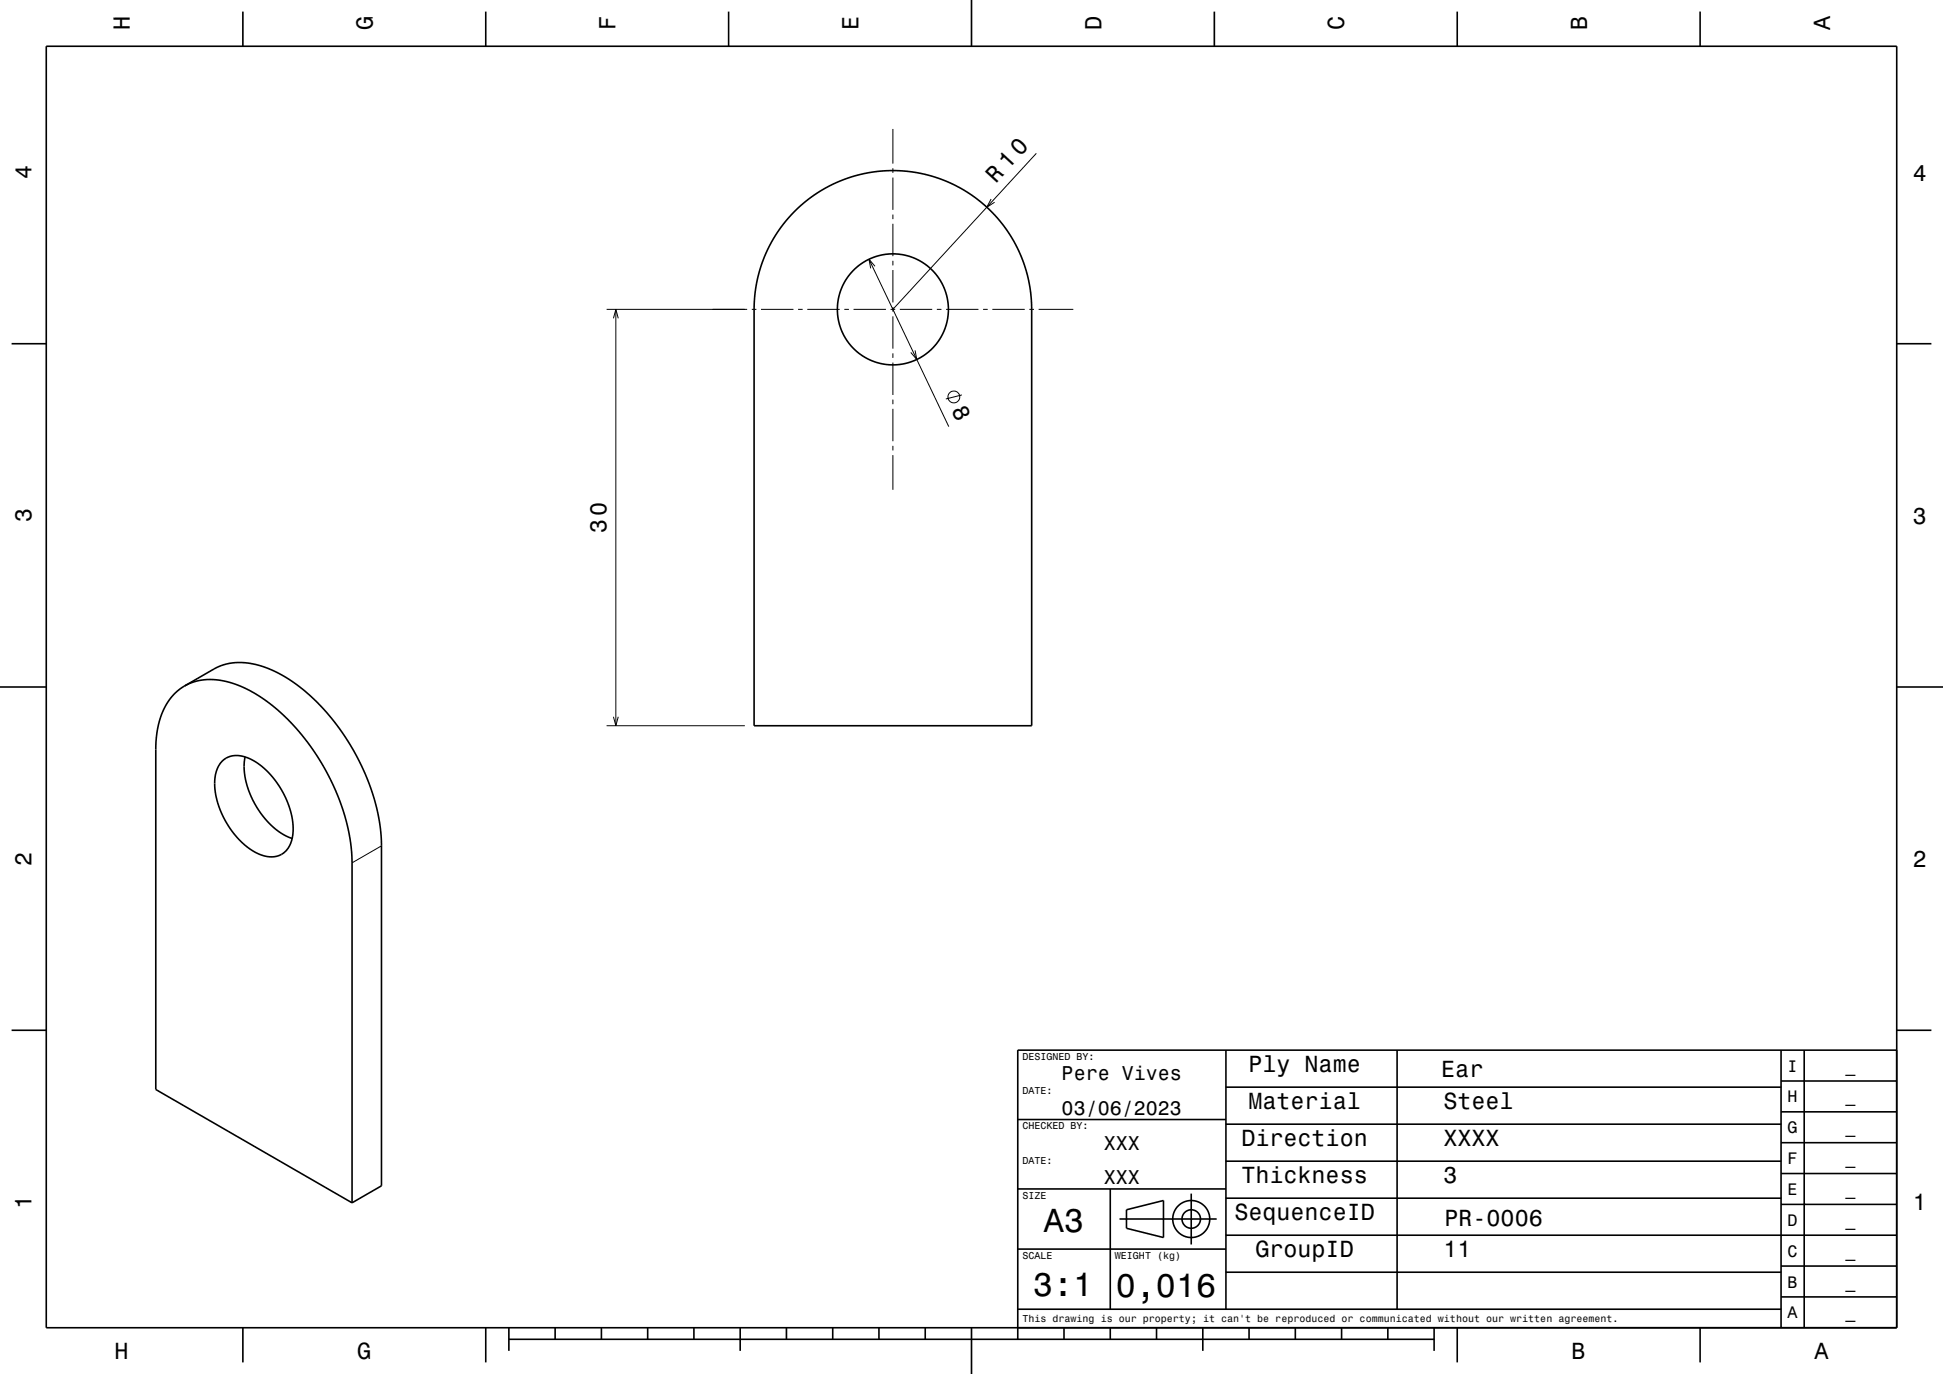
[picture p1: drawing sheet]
<svg xmlns="http://www.w3.org/2000/svg" width="420mm" height="297mm" viewBox="0 0 420 297" stroke-linecap="round" stroke-linejoin="round" font-family="sans-serif">
<g fill="none" stroke="#000" stroke-width=".22">
<path d="M193 27.9v7.5M193 36.4v1M193 38.4v7M224 33.2l-31 33.7M187.8 56l17.3 36.2M189.1 57.6l-1.3-1.6 .4 2M193 46.4v1M193 48.4v7M193 56.4v1M193 58.4v7M214.2 43l-.9 1.8 1.7-1.1M131.1 66.9h30.4"/>
<path d="M132.6 68.8l.5-1.9 .5 1.9M133.1 66.9v90M162.5 66.9h1M164.5 66.9h7M172.5 66.9h1M174.5 66.9h7M182.5 66.9h1M184.5 66.9h7M192.5 66.9h1M193 66.4v1M193 68.4v7M193 76.4v1"/>
<path d="M193 78.4v7M194.5 66.9h7M197.8 75.7l.4 2-1.3-1.5M202.5 66.9h1M204.5 66.9h7M212.5 66.9h1M214.5 66.9h7M222.5 66.9h1M224.5 66.9h7.5M193 86.4v1M193 88.4v7M193 96.4v1"/>
<path d="M193 98.4v7.5M207.9 85.4l-3.4 .8M131.1 156.9h29.9M132.6 154.9l.5 2 .5-2M82.5 182.8l-6.4 3.7"/>
<circle cx="206.2" cy="85.8" r="1.28"/>
</g>
<g fill="none" stroke="#000" stroke-width=".35">
<path d="M10 10h400v277h-400zM52.5 2.5v7.5M105 2.5v7.5M157.5 2.5v7.5M210 0v10M262.5 2.5v7.5M315 2.5v7.5M367.5 2.5v7.5M171.6 45.9l2.6-2.4 2.8-2 3.5-1.9 3.3-1.3 3.6-.9 3.5-.5h3.5l3.5 .4 3.9 .9 3.2 1.2 3.4 1.7 2.9 2 2.4 2.1 2.6 2.7 2.2 3.1 1.7 3.3 1.2 3 .9 2.9 .5 2.9 .2 3.3v90.5h-60l.1-92.3 .3-2.5 .5-2.6 .8-2.7 1-2.3 1.1-2.2 1.6-2.6zM2.5 74.3h7.5M410 74.3h7.5M0 148.5h10"/>
<path d="M39.9 148.3l7.1-4.1 1.8-.6 1.7-.3h2.6l2.5 .4 2.6 .9 2.8 1.3 3.2 2.1 2.9 2.4 3 3 2.3 2.8 2.6 3.7 2.1 3.6 1.9 3.8 1.4 3.9 1.5 5.6 .6 5.2v74.3l-6.4 3.7M39.9 148.3l1.9-.9 2.2-.4 2.4-.1 2.3 .4 2.6 .7 2.3 1.1 2.6 1.5 2.6 1.9 2.4 2.1 2.5 2.5 2 2.4 2.1 2.8 2.1 3.4 1.7 3 1.3 3 1.2 3.4 1.4 5.4 .6 5.2v74.3M39.9 148.3l-1.3 .9-1.1 1-1.1 1.4-.8 1.4-1.3 3.5-.6 3.7v75.3l42.4 24.5M410 148.5h10M48.1 164.5a5.3 5.3 0 0 1 6.5-.2l2.6 1.9 2.4 2.6 1.9 3.2 1.4 3.6 .5 3.5-.1 1.6-.4 1.4-.5 1.1-.7 .8-.8 .7-1.1 .4-1.2 .1-1.5-.2-1.4-.5-1.6-.9-2.7-2.4-1.2-1.5-1.4-2.1-1-2-.7-1.8-.5-2.1-.2-1.7 .1-1.8 .3-1.6 .5-1.2zM53 163.6l-.2 2.3 .3 2.6 .8 2.7 1.3 2.7 1.6 2.5 2.1 2.3 2.1 1.5 2.2 1M2.5 222.7h7.5M265 235h120M265 227v56M302 227v56M385 233.7h25M385 227v60"/>
<path d="M390 227v60M410 222.7h7.5M410 227h-190v62.5M220 257h45M220 242h45M240 257v26M257.5 258v11M265 259h120M265 251h120M265 243h120M385 253.7h25M385 247h25"/>
<path d="M385 240.3h25M220 270h45M242 263.5h21M243.5 261.5l8-2v8l-8-2zM265 275h120M265 267h145M385 273.7h25M385 260.3h25M52.5 287v7.5M105 287v7.5M110 289.5h200M110 287v5"/>
<path d="M120 287v2.5M130 287v2.5M140 287v2.5M150 287v2.5M160 287v5M170 287v2.5M180 287v2.5M190 287v2.5M200 287v2.5M210 287v10M220 283h165M230 287v2.5"/>
<path d="M240 287v2.5M250 287v2.5M260 287v5M270 287v2.5M280 287v2.5M290 287v2.5M300 287v2.5M310 287v5M315 287v7.5M367.5 287v7.5M385 280.3h25"/>
<circle cx="193" cy="66.9" r="12"/>
<circle cx="257.5" cy="263.5" r="2"/>
<circle cx="257.5" cy="263.5" r="4"/>
</g>
<g font-size="7.2">
<text x="225.7" y="266.3">A3</text>
<text x="223.3" y="280.2">3:1</text>
<text x="241.2" y="280.4">0,016</text>
</g>
<text font-size="5.1" x="215.2" y="39.8" transform="rotate(-47 215.2 39.8)">R 10</text>
<g font-size="5">
<text x="28.1" y="6.5" transform="rotate(-90 28.1 6.5)">H</text>
<text x="80.6" y="6.5" transform="rotate(-90 80.6 6.5)">G</text>
<text x="133.1" y="6.5" transform="rotate(-90 133.1 6.5)">F</text>
<text x="185.6" y="6.5" transform="rotate(-90 185.6 6.5)">E</text>
<text x="238.1" y="6.5" transform="rotate(-90 238.1 6.5)">D</text>
<text x="290.6" y="6.5" transform="rotate(-90 290.6 6.5)">C</text>
<text x="343.1" y="6.5" transform="rotate(-90 343.1 6.5)">B</text>
<text x="395.6" y="6.5" transform="rotate(-90 395.6 6.5)">A</text>
<text x="6.8" y="38.7" transform="rotate(-90 6.8 38.7)">4</text>
<text x="413.5" y="39">4</text>
<text x="205.6" y="88.6" transform="rotate(64 205.6 88.6)">8</text>
<text x="6.8" y="112.9" transform="rotate(-90 6.8 112.9)">3</text>
<text x="413.5" y="113.2">3</text>
<text x="131.1" y="115.3" transform="rotate(-90 131.1 115.3)">30</text>
<text x="6.8" y="187.1" transform="rotate(-90 6.8 187.1)">2</text>
<text x="413.5" y="187.4">2</text>
<text x="269.9" y="231.8">Ply Name</text>
<text x="311.5" y="232.8">Ear</text>
<text x="269.9" y="239.8">Material</text>
<text x="312" y="239.8">Steel</text>
<text x="268.3" y="247.8">Direction</text>
<text x="312" y="247.8">XXXX</text>
<text x="268.3" y="255.8">Thickness</text>
<text x="312" y="255.8">3</text>
<text x="6.8" y="261.3" transform="rotate(-90 6.8 261.3)">1</text>
<text x="266.8" y="263.8">SequenceID</text>
<text x="413.5" y="261.6">1</text>
<text x="312.2" y="265">PR-0006</text>
<text x="271.4" y="271.8">GroupID</text>
<text x="312" y="271.8">11</text>
<text x="24.7" y="293.8">H</text>
<text x="77.2" y="293.8">G</text>
<text x="339.7" y="293.8">B</text>
<text x="392.2" y="293.8">A</text>
</g>
<g font-size="4.3">
<text x="229.5" y="233.5">Pere Vives</text>
<text x="229.5" y="241">03/06/2023</text>
<text x="238.6" y="248.5">XXX</text>
<text x="238.6" y="256">XXX</text>
</g>
<g font-size="3.6">
<text x="386.4" y="231.6">I</text>
<text x="398.9" y="231.6">_</text>
<text x="386.4" y="238.3">H</text>
<text x="398.9" y="238.3">_</text>
<text x="386.4" y="245">G</text>
<text x="398.9" y="245">_</text>
<text x="386.4" y="251.6">F</text>
<text x="398.9" y="251.6">_</text>
<text x="386.4" y="258.3">E</text>
<text x="398.9" y="258.3">_</text>
<text x="386.4" y="265">D</text>
<text x="398.9" y="265">_</text>
<text x="386.4" y="271.6">C</text>
<text x="398.9" y="271.6">_</text>
<text x="386.4" y="278.3">B</text>
<text x="398.9" y="278.3">_</text>
<text x="386.4" y="285">A</text>
<text x="398.9" y="285">_</text>
</g>
<g font-size="2.2">
<text x="221" y="229.1">DESIGNED BY:</text>
<text x="221" y="236.6">DATE:</text>
<text x="221" y="244.1">CHECKED BY:</text>
<text x="221" y="251.6">DATE:</text>
<text x="221" y="259.1">SIZE</text>
<text x="221" y="272.1">SCALE</text>
<text x="241" y="272.1">WEIGHT (kg)</text>
<text x="221" y="285.8">This drawing is our property; it can't be reproduced or communicated without our written agreement.</text>
</g>
</svg>
